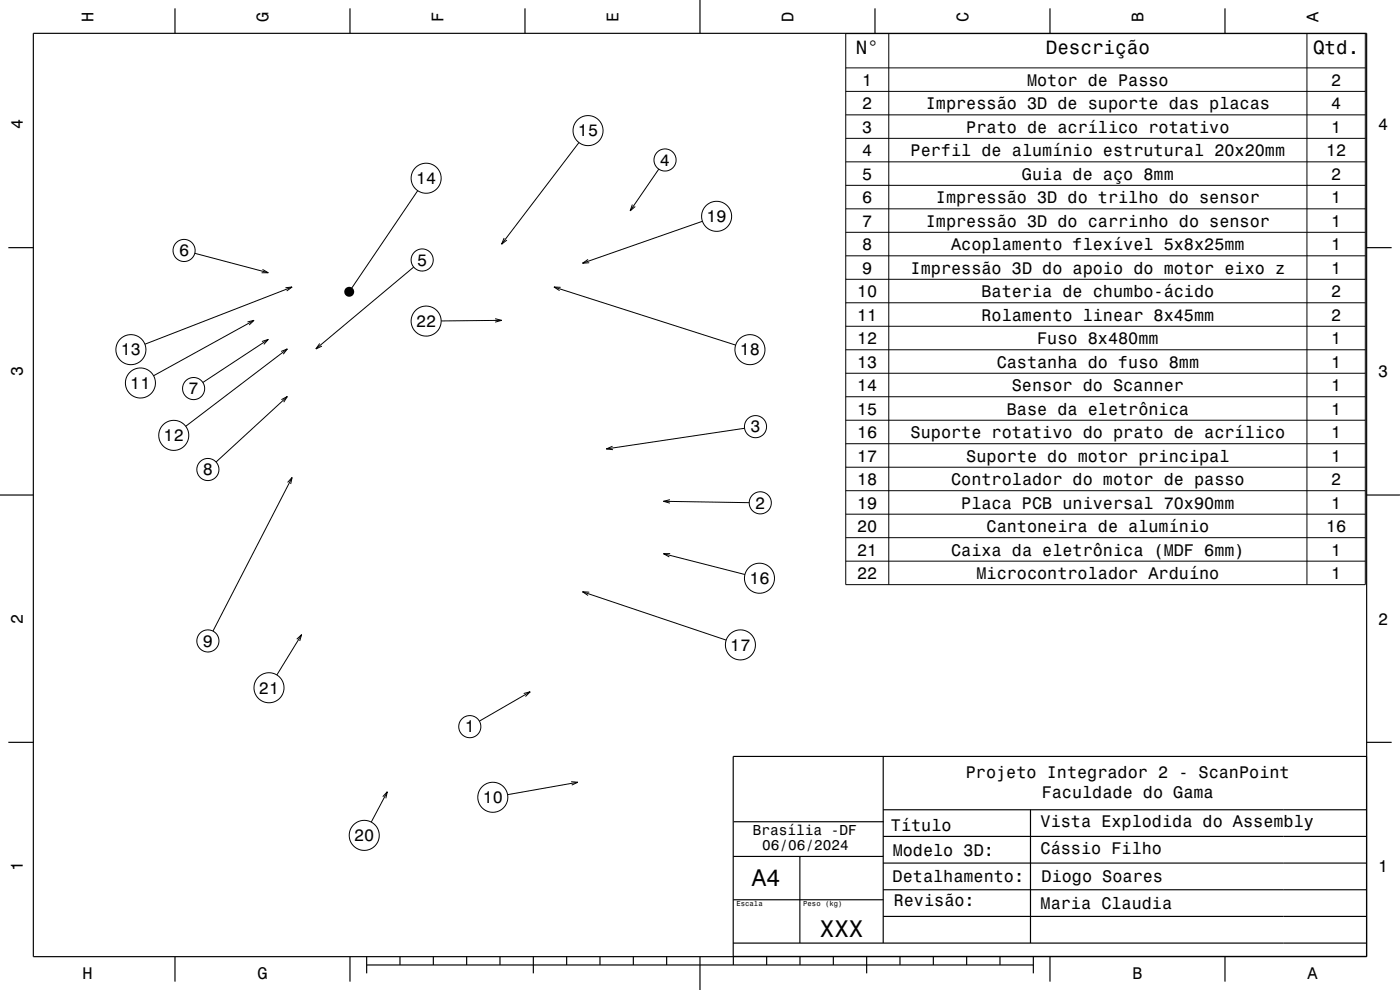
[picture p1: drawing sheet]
<svg xmlns="http://www.w3.org/2000/svg" width="420mm" height="297mm" viewBox="0 0 420 297" stroke-linecap="round" stroke-linejoin="round" font-family="sans-serif">
<g fill="none" stroke="#000" stroke-width=".35">
<path d="M10 10h400v277h-400zM52.5 2.5v7.5M105 2.5v7.5M157.5 2.5v7.5M210 0v10M262.5 2.5v7.5M315 2.5v7.5M367.5 2.5v7.5M2.5 74.3h7.5M410 74.3h7.5M0 148.5h10M410 148.5h10"/>
<path d="M2.5 222.7h7.5M265 226.9v56M410 222.7h7.5M220 256.9h45M220.1 246.5h45M240 256.9v26M265 258.9h145M265 250.9h145M265 242.9h145M309.1 242.9v40M220 269.9h45M265 274.9h145"/>
<path d="M265 266.9h145M52.5 287v7.5M105 287v7.5M110 289.5h200M110 287v5M120 287v2.5M130 287v2.5M140 287v2.5M150 287v2.5M160 287v5M170 287v2.5M180 287v2.5"/>
<path d="M190 287v2.5M200 287v2.5M210 287v10M220 286.9h190v-60h-190v62.6M220 282.9h190M230 287v2.5M240 287v2.5M250 287v2.5M260 287v5M270 287v2.5M280 287v2.5M290 287v2.5"/>
<path d="M300 287v2.5M310 287v5M315 287v7.5M367.5 287v7.5"/>
</g>
<g fill="none" stroke="#000" stroke-width=".3">
<path d="M253.7 10.1h155.9v165.3h-155.9zM266.6 10.1v165.3M392.1 10.1v165.3M253.7 20.4h155.9M253.7 27.4h155.9M253.7 34.5h155.9M125.3 57.2l-20.5 30.3M173.7 42.8l-23.2 30.5M197.6 50.7l-8.5 12.5M253.7 41.5h155.9M253.7 48.6h155.9M253.7 55.6h155.9"/>
<path d="M58.4 76l22.1 5.8M151.2 71.4l-.7 1.9 1.6-1.3M176.4 77.8l-1.6 1.2 2-.2M189.7 61.4l-.6 1.8 1.5-1.2M210.7 66.4l-35.9 12.6M253.7 62.6h155.9M253.7 69.7h155.9M253.7 76.7h155.9M74.3 96.6l1.9-.5-1.4 1.4M76.2 96.1l-30.1 16.6M78.7 80.8l1.8 1h-2M85.6 86.3l2-.2-1.6 1.2"/>
<path d="M87.6 86.1l-44.1 17.2M124.1 80.1l-29.3 24.6M148.5 95.6l2 .5-1.9 .5M150.5 96.1l-18.2 .2M166.2 86.1l54.5 17.4M168.2 86.2l-2-.1 1.7 1.1M253.7 83.8h155.9M253.7 90.8h155.9M253.7 97.9h155.9M78.6 102.5l1.9-.7-1.3 1.5M80.5 101.8l-19.6 12.9M84.3 105.4l1.9-.7-1.2 1.6"/>
<path d="M84.4 119.9l1.8-.9-1.1 1.7M86.2 119l-21.4 19.6M86.2 104.7l-30.5 23.2M95.9 103l-1.1 1.7 1.8-.9M253.7 104.9h155.9M253.7 112h155.9M253.7 119h155.9M183.7 133.9l-1.8 .8 2 .2M223.4 128.5l-41.5 6.2M253.7 126.1h155.9M253.7 133.1h155.9M86.3 144.7l1.3-1.4-.4 1.9"/>
<path d="M87.6 143.3l-23.7 46M199.1 150.4l25.7 .4M201 149.9l-1.9 .5 1.9 .5M253.7 140.2h155.9M253.7 147.2h155.9M253.7 154.3h155.9M174.8 177.5l43.1 14.5M176.8 177.7l-2-.2 1.6 1.1M199.1 166.1l24.4 6.3M201.1 166.1h-2l1.7 1M253.7 161.3h155.9M253.7 168.3h155.9"/>
<path d="M89 191.8l1.5-1.4-.6 1.9M90.5 190.4l-7.4 12.1M157.1 208.1l2-.6-1.5 1.5M159.1 207.5l-15.3 8.8M114.8 239l1.4-1.5-.5 2M116.2 237.5l-4.8 9.1M171.3 234.5l2 .2-1.8 .8M173.3 234.7l-21 3.7"/>
<circle cx="176.4" cy="39.2" r="4.5"/>
<circle cx="127.8" cy="53.5" r="4.5"/>
<circle cx="199.5" cy="48" r="3.3"/>
<circle cx="55.2" cy="75.1" r="3.3"/>
<circle cx="126.7" cy="78" r="3.3"/>
<circle cx="215" cy="64.9" r="4.5"/>
<circle cx="127.8" cy="96.3" r="4.5"/>
<circle cx="39.3" cy="104.9" r="4.5"/>
<circle cx="42.1" cy="114.9" r="4.5"/>
<circle cx="58.1" cy="116.6" r="3.3"/>
<circle cx="225" cy="104.9" r="4.5"/>
<circle cx="52.1" cy="130.6" r="4.5"/>
<circle cx="226.7" cy="128" r="3.3"/>
<circle cx="62.4" cy="140.9" r="3.3"/>
<circle cx="228.1" cy="150.9" r="3.3"/>
<circle cx="227.8" cy="173.5" r="4.5"/>
<circle cx="62.4" cy="192.3" r="3.3"/>
<circle cx="222.1" cy="193.5" r="4.5"/>
<circle cx="80.7" cy="206.3" r="4.5"/>
<circle cx="140.9" cy="218" r="3.3"/>
<circle cx="147.8" cy="239.2" r="4.5"/>
<circle cx="109.3" cy="250.6" r="4.5"/>
</g>
<circle cx="104.8" cy="87.5" r="1.5" fill="#000"/>
<g font-size="7.2">
<text x="225.5" y="265.9">A4</text>
<text x="246" y="281">XXX</text>
</g>
<g font-size="5.8">
<text x="256.7" y="16.1">N°</text>
<text x="313.7" y="16.1">Descrição</text>
<text x="393.9" y="16.1">Qtd.</text>
</g>
<g font-size="5">
<text x="28.1" y="6.5" transform="rotate(-90 28.1 6.5)">H</text>
<text x="80.6" y="6.5" transform="rotate(-90 80.6 6.5)">G</text>
<text x="133.1" y="6.5" transform="rotate(-90 133.1 6.5)">F</text>
<text x="185.6" y="6.5" transform="rotate(-90 185.6 6.5)">E</text>
<text x="238.1" y="6.5" transform="rotate(-90 238.1 6.5)">D</text>
<text x="290.6" y="6.5" transform="rotate(-90 290.6 6.5)">C</text>
<text x="343.1" y="6.5" transform="rotate(-90 343.1 6.5)">B</text>
<text x="395.6" y="6.5" transform="rotate(-90 395.6 6.5)">A</text>
<text x="258.7" y="25.7">1</text>
<text x="308.1" y="25.7">Motor de Passo</text>
<text x="399.3" y="25.7">2</text>
<text x="258.7" y="32.8">2</text>
<text x="277.8" y="32.8">Impressão 3D de suporte das placas</text>
<text x="399.3" y="32.8">4</text>
<text x="6.8" y="38.7" transform="rotate(-90 6.8 38.7)">4</text>
<text x="173.4" y="40.9">15</text>
<text x="258.7" y="39.8">3</text>
<text x="289.9" y="39.8">Prato de acrílico rotativo</text>
<text x="399.3" y="39.8">1</text>
<text x="413.5" y="39">4</text>
<text x="258.7" y="46.9">4</text>
<text x="273.2" y="46.9">Perfil de alumínio estrutural 20x20mm</text>
<text x="397.8" y="46.9">12</text>
<text x="198" y="49.7">4</text>
<text x="258.7" y="53.9">5</text>
<text x="306.6" y="53.9">Guia de aço 8mm</text>
<text x="399.3" y="53.9">2</text>
<text x="124.8" y="55.2">14</text>
<text x="258.7" y="61">6</text>
<text x="280.8" y="61">Impressão 3D do trilho do sensor</text>
<text x="399.3" y="61">1</text>
<text x="211.9" y="66.6">19</text>
<text x="258.7" y="68">7</text>
<text x="277.8" y="68">Impressão 3D do carrinho do sensor</text>
<text x="399.3" y="68">1</text>
<text x="53.7" y="76.9">6</text>
<text x="258.7" y="75">8</text>
<text x="285.3" y="75">Acoplamento flexível 5x8x25mm</text>
<text x="399.3" y="75">1</text>
<text x="125.1" y="79.7">5</text>
<text x="258.7" y="82.1">9</text>
<text x="273.2" y="82.1">Impressão 3D do apoio do motor eixo z</text>
<text x="399.3" y="82.1">1</text>
<text x="257.1" y="89.1">10</text>
<text x="294.4" y="89.1">Bateria de chumbo-ácido</text>
<text x="399.3" y="89.1">2</text>
<text x="124.8" y="98.1">22</text>
<text x="257.1" y="96.2">11</text>
<text x="294.4" y="96.2">Rolamento linear 8x45mm</text>
<text x="399.3" y="96.2">2</text>
<text x="36.2" y="106.6">13</text>
<text x="222" y="106.6">18</text>
<text x="257.1" y="103.2">12</text>
<text x="311.1" y="103.2">Fuso 8x480mm</text>
<text x="399.3" y="103.2">1</text>
<text x="6.8" y="112.9" transform="rotate(-90 6.8 112.9)">3</text>
<text x="257.1" y="110.3">13</text>
<text x="299" y="110.3">Castanha do fuso 8mm</text>
<text x="399.3" y="110.3">1</text>
<text x="413.5" y="113.2">3</text>
<text x="39.1" y="116.6">11</text>
<text x="56.6" y="118.3">7</text>
<text x="257.1" y="117.3">14</text>
<text x="303.6" y="117.3">Sensor do Scanner</text>
<text x="399.3" y="117.3">1</text>
<text x="257.1" y="124.4">15</text>
<text x="302" y="124.4">Base da eletrônica</text>
<text x="399.3" y="124.4">1</text>
<text x="225.1" y="129.7">3</text>
<text x="257.1" y="131.4">16</text>
<text x="273.2" y="131.4">Suporte rotativo do prato de acrílico</text>
<text x="399.3" y="131.4">1</text>
<text x="49.1" y="132.4">12</text>
<text x="60.9" y="142.6">8</text>
<text x="257.1" y="138.5">17</text>
<text x="289.9" y="138.5">Suporte do motor principal</text>
<text x="399.3" y="138.5">1</text>
<text x="257.1" y="145.5">18</text>
<text x="285.3" y="145.5">Controlador do motor de passo</text>
<text x="399.3" y="145.5">2</text>
<text x="226.6" y="152.6">2</text>
<text x="257.1" y="152.6">19</text>
<text x="288.4" y="152.6">Placa PCB universal 70x90mm</text>
<text x="399.3" y="152.6">1</text>
<text x="257.1" y="159.6">20</text>
<text x="296" y="159.6">Cantoneira de alumínio</text>
<text x="397.8" y="159.6">16</text>
<text x="257.1" y="166.7">21</text>
<text x="285.3" y="166.7">Caixa da eletrônica (MDF 6mm)</text>
<text x="399.3" y="166.7">1</text>
<text x="257.1" y="173.7">22</text>
<text x="292.9" y="173.7">Microcontrolador Arduíno</text>
<text x="399.3" y="173.7">1</text>
<text x="224.8" y="175.2">16</text>
<text x="6.8" y="187.1" transform="rotate(-90 6.8 187.1)">2</text>
<text x="413.5" y="187.4">2</text>
<text x="60.9" y="194">9</text>
<text x="219.1" y="195.2">17</text>
<text x="77.7" y="208.1">21</text>
<text x="139.4" y="219.7">1</text>
<text x="289.7" y="233.4">Projeto Integrador 2 - ScanPoint</text>
<text x="312.5" y="239.5">Faculdade do Gama</text>
<text x="144.8" y="240.9">10</text>
<text x="267.3" y="249.3">Título</text>
<text x="312.2" y="248.1">Vista Explodida do Assembly</text>
<text x="106.2" y="252.4">20</text>
<text x="267.8" y="256.8">Modelo 3D:</text>
<text x="312.2" y="256.1">Cássio Filho</text>
<text x="6.8" y="261.3" transform="rotate(-90 6.8 261.3)">1</text>
<text x="413.5" y="261.6">1</text>
<text x="267.8" y="264.7">Detalhamento:</text>
<text x="312.5" y="264.5">Diogo Soares</text>
<text x="268.1" y="271.9">Revisão:</text>
<text x="312.2" y="272.8">Maria Claudia</text>
<text x="24.7" y="293.8">H</text>
<text x="77.2" y="293.8">G</text>
<text x="339.7" y="293.8">B</text>
<text x="392.2" y="293.8">A</text>
</g>
<g font-size="4.3">
<text x="225.9" y="250.5">Brasília -DF</text>
<text x="228.6" y="255.1">06/06/2024</text>
</g>
<g font-size="2.2">
<text x="221" y="271.8">Escala</text>
<text x="241" y="271.8">Peso (kg)</text>
</g>
</svg>
